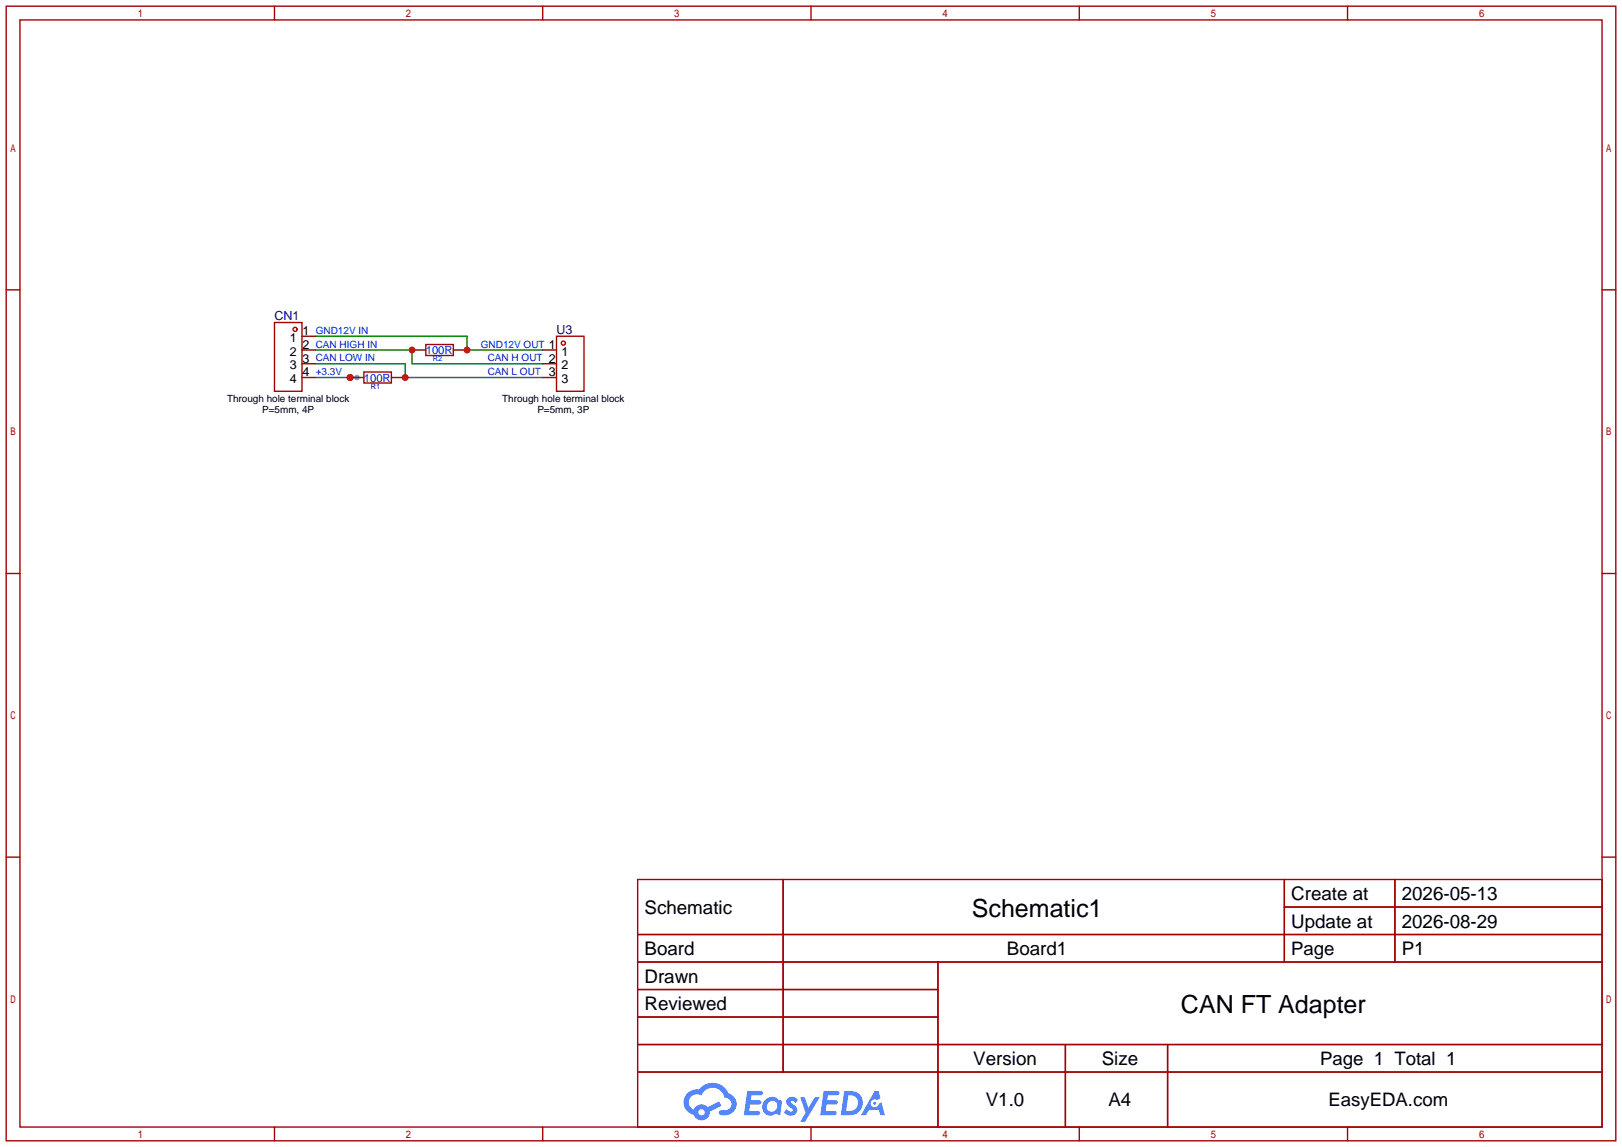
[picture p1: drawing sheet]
<svg xmlns="http://www.w3.org/2000/svg" width="299mm" height="212mm" viewBox="0 0 299 212" stroke-linecap="round" stroke-linejoin="round" font-family="sans-serif">
<g fill="none" stroke="#a10000" stroke-width=".25">
<path d="M1.1 1.1h297.2v209.6h-297.2zM3.7 3.7h292.1v204.5h-292.1zM50.7 1.1v2.6M100.2 1.1v2.6M149.7 1.1v2.6M199.3 1.1v2.6M248.8 1.1v2.6M1.1 53.5h2.6M295.8 53.5h2.5M1.1 105.9h2.6M295.8 105.9h2.5M1.1 158.3h2.6"/>
<path d="M295.8 158.3h2.5M117.7 162.4h178.1v45.8h-178.1zM117.7 172.6h178.1M117.7 177.7h178.1M144.6 162.4v35.6M173.2 177.7v30.5M237.1 162.4v15.3M237.1 167.5h58.7M257.5 162.4v15.3M117.7 182.8h55.5M117.7 192.9h178.1M117.7 187.8h55.5"/>
<path d="M117.7 198h178.1M196.7 192.9v15.3M215.6 192.9v15.3M50.7 208.2v2.5M100.2 208.2v2.5M149.7 208.2v2.5M199.3 208.2v2.5M248.8 208.2v2.5"/>
</g>
<g fill="#5487ff">
<path d="M145.5 202.8a1.3 1.3 0 0 1 1.8 .3l-.4 .6a.54 .54 0 0 0-.9-.2l.1 .2a1.58 1.58 0 0 1 1.1 1.6 1.43 1.43 0 0 1-2.5 .1l.5-.6a.64 .64 0 0 0 .5 .5 .64 .64 0 0 0 .7-.3l-.2-.2a1.6 1.6 0 0 1-1-1.6z"/>
<path d="M147.7 202.7h.9l.7 1.9 1.1-1.9h.9l-2.7 4.5h-.9l1-1.7z"/>
<path d="M138 201.5h1.6a1.31 1.31 0 0 1 1.2 .2 .4 .4 0 0 1-.3 .6h-1.8l-.1 .9h1.6a.4 .4 0 0 1 .4 .4 .4 .4 0 0 1-.4 .4h-1.7l-.2 1.2h.8a1.23 1.23 0 0 1 1.2 .2 .39 .39 0 0 1-.3 .6h-2.7z"/>
<path d="M152.1 201.5h1.6a1.32 1.32 0 0 1 1.3 .2 .39 .39 0 0 1-.4 .6h-1.7l-.2 .9h1.7a.4 .4 0 0 1 .3 .4 .4 .4 0 0 1-.4 .4h-1.7l-.2 1.2h.8a1.23 1.23 0 0 1 1.2 .2 .39 .39 0 0 1-.3 .6h-2.7z"/>
<path d="M161.5 201.5h.7l.4 1.3-.7 .4a.75 .75 0 0 0-1.1 .3 .75 .75 0 0 0 .5 1 .75 .75 0 0 0 .9-.6l.6-.3 .6 2.4h-.9l-.2-1h-1.9l-.5 1h-.9z"/>
<path d="M155.9 201.5l-.7 4.5h1.5a2.27 2.27 0 0 0 2.6-2.3 2.27 2.27 0 0 0-2.7-2.2zM156.6 202.3a1.5 1.5 0 0 1 1.8 1.5 1.5 1.5 0 0 1-1.9 1.4h-.3z"/>
<path d="M141.3 203.1a1.62 1.62 0 0 0-.4 2.1 1.62 1.62 0 0 0 2 .7l.4-.3 .3 .3 .5 .1 .3-2.5-.2-.3h-.4a1.58 1.58 0 0 0-2.5-.1zM141.9 203.6a.99 .99 0 0 1 1.6 .3 .99 .99 0 0 1-.9 1.4 .94 .94 0 0 1-1-.5 .94 .94 0 0 1 .3-1.2z"/>
<path d="M126.9 201.9a2.37 2.37 0 0 0 1.2 4 1.54 1.54 0 0 0 1.7 1 1.54 1.54 0 0 0 1.3-1.6l2.1-1.1-.5-.8-2 1.1a1.57 1.57 0 0 0-2.6 .4 1.5 1.5 0 0 1-.8-2.1 1.5 1.5 0 0 1 2.2-.5 2.23 2.23 0 0 1 2.3-1.4 2.23 2.23 0 0 1 2 1.8 1.16 1.16 0 0 1 1.2 1.1 1.16 1.16 0 0 1-1 1.3h-.7a.47 .47 0 0 0-.6 .3 .47 .47 0 0 0 .4 .6 2.23 2.23 0 0 0 2.3-.7 2.23 2.23 0 0 0 .4-2.3 2.16 2.16 0 0 0-1.3-1.1 3.2 3.2 0 0 0-5.4-.7l-1.2 .1zM129 205.4a.58 .58 0 0 1 1.1 0 .58 .58 0 0 1-1.1 0z"/>
<circle cx="161.5" cy="203.8" r=".28"/>
</g>
<path d="M58.3 62.1h27.9v2.5h14M58.3 67.2h16.5v2.5h25.4M58.3 69.7h7.6" fill="none" stroke="#008700" stroke-width=".25"/>
<circle cx="64.6" cy="69.7" r=".63" fill="#c00"/>
<circle cx="65.9" cy="69.7" r=".51" fill="#999"/>
<path d="M58.3 64.6h17.8v2.6h24.1" fill="none" stroke="#008700" stroke-width=".25"/>
<path d="M78.6 63.6h5.1v2.1h-5.1z" fill="none" stroke="#a10000" stroke-width=".25"/>
<path d="M76.1 64.6h2.5" fill="none" stroke="#870000" stroke-width=".25"/>
<circle cx="76.1" cy="64.6" r=".63" fill="#c00"/>
<path d="M83.7 64.6h2.5" fill="none" stroke="#870000" stroke-width=".25"/>
<circle cx="86.2" cy="64.6" r=".63" fill="#c00"/>
<path d="M67.2 68.7h5.1v2h-5.1z" fill="none" stroke="#a10000" stroke-width=".25"/>
<path d="M72.3 69.7h2.5" fill="none" stroke="#870000" stroke-width=".25"/>
<circle cx="74.8" cy="69.7" r=".63" fill="#c00"/>
<path d="M64.6 69.7h2.6" fill="none" stroke="#870000" stroke-width=".25"/>
<circle cx="64.6" cy="69.7" r=".63" fill="#c00"/>
<g fill="none" stroke="#a10000" stroke-width=".25">
<path d="M50.7 59.6h5.1v12.7h-5.1zM102.7 62.1h5.1v10.2h-5.1z"/>
<circle cx="54.5" cy="60.8" r=".38"/>
<circle cx="104" cy="63.4" r=".38"/>
</g>
<path d="M55.8 62.1h2.5M55.8 64.6h2.5M55.8 67.2h2.5M55.8 69.7h2.5M100.2 64.6h2.5M100.2 67.2h2.5M100.2 69.7h2.5" fill="none" stroke="#870000" stroke-width=".25"/>
<g font-size="4.6">
<text x="179.4" y="169.4">Schematic1</text>
<text x="218" y="187.1">CAN FT Adapter</text>
</g>
<g font-size="3.5">
<text x="238.4" y="166.2">Create at</text>
<text x="258.8" y="166.2">2026-05-13</text>
<text x="119" y="168.8">Schematic</text>
<text x="238.4" y="171.3">Update at</text>
<text x="258.8" y="171.3">2026-08-29</text>
<text x="119" y="176.4">Board</text>
<text x="185.9" y="176.4">Board1</text>
<text x="258.8" y="176.4">P1</text>
<text x="119" y="181.5">Drawn</text>
<text x="119" y="186.6">Reviewed</text>
<text x="179.7" y="196.7">Version</text>
<text x="203.4" y="196.7">Size</text>
<text x="182" y="204.3">V1.0</text>
<text x="204.7" y="204.3">A4</text>
</g>
<g font-size="3.4">
<text x="238.4" y="176.4">Page</text>
<text x="243.7" y="196.7">Page 1 Total 1</text>
<text x="245.3" y="204.3">EasyEDA.com</text>
</g>
<g font-size="2.3" fill="#000080">
<text x="50.7" y="59.1">CN1</text>
<text x="102.7" y="61.6">U3</text>
</g>
<g font-size="2.3">
<text x="53.5" y="63.1">1</text>
<text x="53.5" y="65.7">2</text>
<text x="55.9" y="61.9">1</text>
<text x="55.9" y="64.4">2</text>
<text x="101.3" y="64.4">1</text>
<text x="103.7" y="65.7">1</text>
<text x="53.5" y="68.2">3</text>
<text x="53.5" y="70.8">4</text>
<text x="55.9" y="67">3</text>
<text x="55.9" y="69.5">4</text>
<text x="101.3" y="67">2</text>
<text x="101.3" y="69.5">3</text>
<text x="103.7" y="68.2">2</text>
<text x="103.7" y="70.8">3</text>
</g>
<g font-size="2.1" fill="#00f">
<text x="78.6" y="65.5">100R</text>
<text x="67.2" y="70.5">100R</text>
</g>
<g font-size="1.8" fill="#00f">
<text x="58.3" y="61.6">GND12V IN</text>
<text x="58.3" y="64.2">CAN HIGH IN</text>
<text x="88.8" y="64.2">GND12V OUT</text>
<text x="58.3" y="66.7">CAN LOW IN</text>
<text x="58.3" y="69.3">+3.3V</text>
<text x="90" y="69.3">CAN L OUT</text>
<text x="90" y="66.7">CAN H OUT</text>
</g>
<g font-size="1.8">
<text x="41.9" y="74.3">Through hole terminal block</text>
<text x="48.4" y="76.4">P=5mm, 4P</text>
<text x="92.7" y="74.3">Through hole terminal block</text>
<text x="99.2" y="76.4">P=5mm, 3P</text>
</g>
<text font-size="1.4" fill="#000080" x="68.5" y="71.8">R1</text>
<text font-size="1.4" fill="#00f" x="79.9" y="66.7">R2</text>
</svg>
